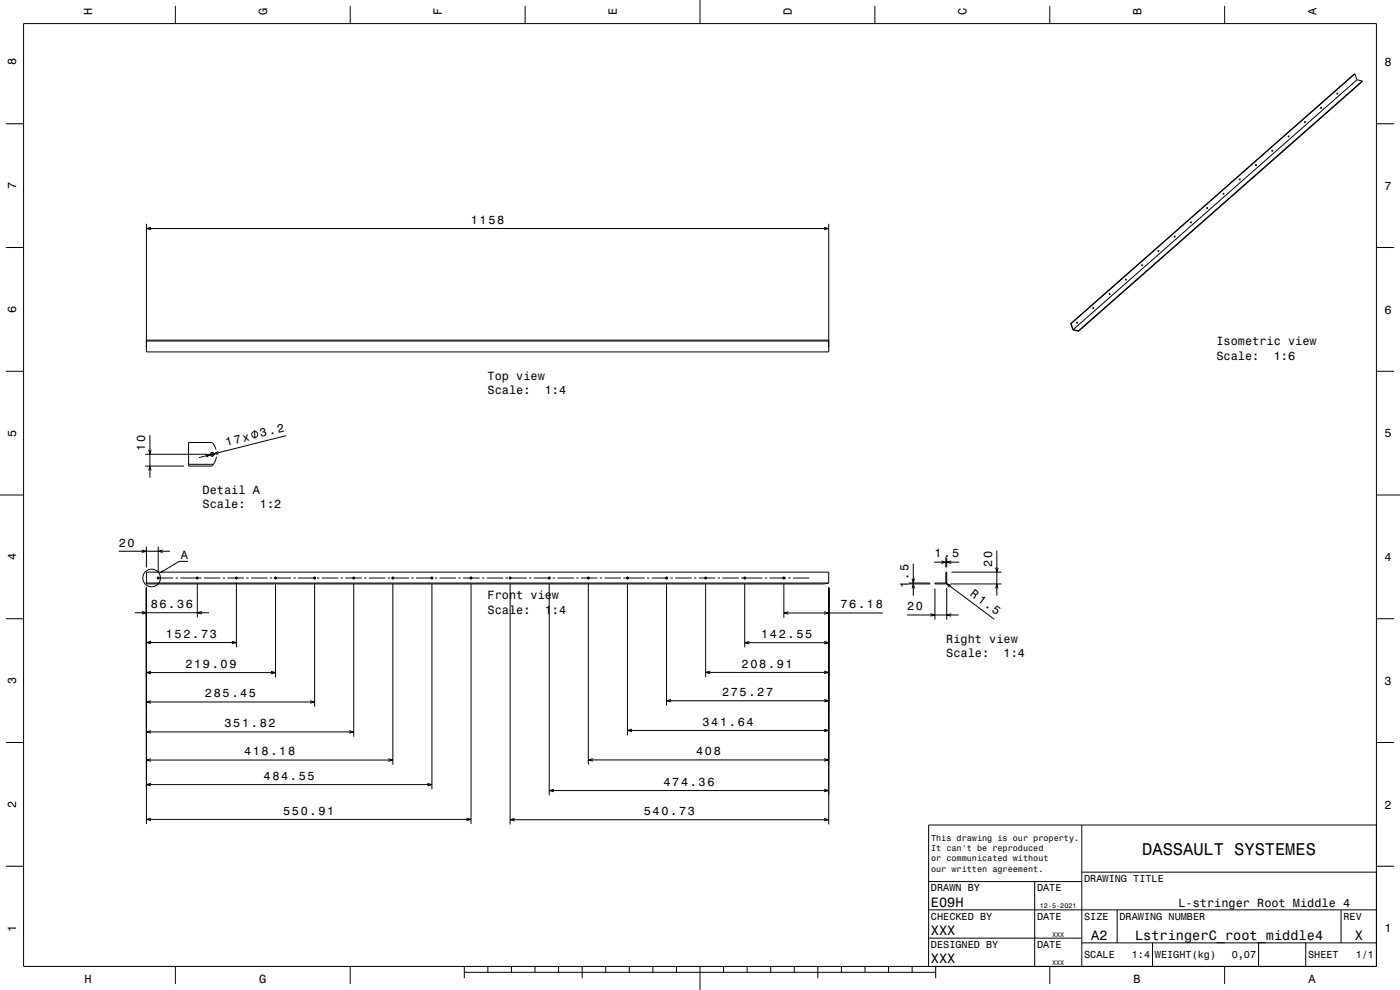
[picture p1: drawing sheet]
<svg xmlns="http://www.w3.org/2000/svg" width="594mm" height="420mm" viewBox="0 0 594 420" stroke-linecap="round" stroke-linejoin="round" font-family="sans-serif">
<g fill="none" stroke="#000" stroke-width=".42">
<path d="M10 10h574v400h-574zM74.4 2.5v7.5M148.6 2.5v7.5M222.8 2.5v7.5M297 0v10M371.2 2.5v7.5M445.4 2.5v7.5M519.6 2.5v7.5M567.3 39.5l.3 .1-.2 .3zM567.4 39.4l-.1 .5M574.9 31.3l.8 2.6M574.9 31.3l-120.4 106"/>
<path d="M574.9 31.3l-120.6 106M575.7 33.9l-120.4 105.9M575.7 33.9l2.3 .4M578 34.3l-120.4 106M578 34.3l-120.4 106.2M2.5 52.5h7.5M546.6 57.7l.3 .2-.2 .3zM546.7 57.7l-.1 .4M553.5 51.6l.3 .2-.2 .3zM553.6 51.6l-.1 .4M560.4 45.5l.3 .2-.2 .3zM560.5 45.5l-.1 .4"/>
<path d="M584 52.5h7.5M525.9 75.9l.3 .2-.2 .3zM526 75.9l-.1 .4M532.8 69.8l.3 .2-.2 .3zM532.9 69.8l-.1 .4M539.7 63.8l.3 .1-.2 .3zM539.8 63.7l-.1 .5M62.1 95v54.3h289.5v-54.3M62.1 97h289.5M64.1 96.4l-2 .6 2 .5M349.7 96.4l1.9 .6-1.9 .5M505.2 94.1l.3 .2-.2 .3z"/>
<path d="M505.3 94.1l-.1 .4M512.1 88.1l.3 .1-.2 .3zM512.2 88l-.1 .5M519 82l.3 .2-.2 .2zM519.1 81.9l-.1 .5M2.5 105h7.5M477.6 118.4l.3 .2-.2 .3zM477.7 118.4l-.1 .4M484.5 112.4l.3 .1-.2 .3zM484.6 112.3l-.1 .5M491.4 106.3l.3 .2-.2 .2zM491.5 106.2l-.1 .5"/>
<path d="M498.3 100.2l.3 .2-.2 .3zM498.4 100.2l-.1 .4M584 105h7.5M454.3 137.3l1 2.7 2.3 .5M454.3 137.3h.2M454.5 137.3l.8 2.5M455.3 139.8l2.3 .5M456.9 136.7l.3 .1-.3 .3zM457 136.6l-.1 .5M463.8 130.6l.3 .2-.3 .2zM463.9 130.5l-.1 .5M470.7 124.5l.3 .2-.2 .3z"/>
<path d="M470.8 124.5l-.1 .4M2.5 157.5h7.5M62.1 144.7h289.5M62.1 144.3h289.5M457.6 140.3v.2M584 157.5h7.5M61.6 197.7h16.4M61.6 192.7h26.4M63.1 190.8l.5 1.9 .5-1.9M63.1 199.7l.5-2 .5 2M63.6 184.7v18M80 197h10.6"/>
<path d="M87.2 192.9h2l-1.7 1M89 192.7h2.1M90 191.7v2.1M91.7 190.8l-1.7-3.1h-10v10h10l.6-.7M91.8 193.8l-1.2 3.2M91.8 191.8l.1 1M92.5 191.6l-1.7 .9 2 .1M108 182.5l.2 3.6M121.4 184.8l-37 9.3M0 210h10M584 210h10M50.4 233.9h21.7"/>
<path d="M60.2 233.3l1.9 .6-1.9 .5M62.1 231.9v8.8M67.1 231.9v10.8M69.1 233.3l-2 .6 2 .5M79.8 238.2h-3.8l-6.8 4.1M387.5 239.1v13.6M396.3 238.5h10.7M399.4 238l1.9 .5-1.9 .5M401.3 236.5v4.2M401.7 236.5v4.2M403.6 238l-1.9 .5 1.9 .5M422.9 233.6v19.1"/>
<path d="M57.1 260h31.6M60.2 259.4l1.9 .6-1.9 .5M62.1 242.7h289.5v4.7l-1.8 .3h-287.7zM62.1 249.4v100.2M62.1 247.4h289.5M66.6 245.2h6.9M67.1 244.7v1M74.5 245.2h1M76.5 245.2h7.7M83.7 244.7v1M83.7 247.7v14.3M84.5 245.2h1"/>
<path d="M85.6 259.4l-1.9 .6 1.9 .5M86.5 245.2h7M94.5 245.2h1M96.5 245.2h7M100.3 244.7v1M100.3 247.2v27.4M104.5 245.2h1M106.5 245.2h7M114.5 245.2h1M116.4 245.2h7.1M116.9 244.7v1M116.9 247.7v39.6"/>
<path d="M124.5 245.2h1M126.5 245.2h7.5M133.5 244.7v1M133.5 247.7v52.1M134.5 245.2h1M136.5 245.2h7M144.5 245.2h1M146.5 245.2h7M150.1 244.7v1M150.1 247.7v64.8M154.5 245.2h1M156.5 245.2h7"/>
<path d="M164.5 245.2h1M166.1 245.2h7.4M166.7 244.7v1M166.7 247.7v76.7M174.5 245.2h1M176.5 245.2h7.3M183.3 244.7v1M183.3 247.7v87.2M184.5 245.2h1M186.5 245.2h7M194.5 245.2h1M196.5 245.2h7"/>
<path d="M199.9 244.7v1M199.9 247.7v101.9M204.5 245.2h1M206.5 245.2h7M214.5 245.2h1M215.9 245.2h7.6M216.4 244.7v1M216.4 247.7v102.1M224.5 245.2h1M226.5 245.2h7.1M233 244.7v1M233 247.7v89.7"/>
<path d="M234.5 245.2h1M236.5 245.2h7M244.5 245.2h1M246.5 245.2h7M249.6 244.7v1M249.6 247.7v76.7M254.5 245.2h1M256.5 245.2h7M264.5 245.2h1M265.7 245.2h7.8M266.2 244.7v1M266.2 247.7v64.2"/>
<path d="M274.5 245.2h1M276.5 245.2h7M282.8 244.7v1M282.8 247.7v51.6M284.5 245.2h1M286.5 245.2h7M294.5 245.2h1M296.5 245.2h7M299.4 244.7v1M299.4 247.7v39.6M304.5 245.2h1M306.5 245.2h7"/>
<path d="M314.5 245.2h9M316 244.7v1M316 247.7v27M324.5 245.2h1M326.5 245.2h7M332.6 244.7v1M332.6 247.7v14.4M334.5 245.2h1M334.5 259.5l-1.9 .6 1.9 .5M336.5 245.2h6.9M349.7 259.5l1.9 .6-1.9 .5M351.6 249.4v100.4"/>
<path d="M385.5 247.7h9.2M385.5 247.4h9.2M387 245.4l.5 2 .5-2M387 249.7l.5-2 .5 2M396.7 247.4h5l-.4 .3h-4.6zM396.7 249.7v13.2M401.7 247.4v-4.7h-.4v4.7l20.5 15.3M401.7 249.4v13.5M403.3 247.7h21.6M403.5 248.3l-1.9-.7 1.2 1.5M403.7 242.7h21.2M422.4 249.7l.5-2 .6 2"/>
<path d="M422.4 240.8l.5 1.9 .6-1.9M2.5 262.5h7.5M62.1 272.6h38.2M64.1 272.1l-2 .5 2 .5M98.4 272.1l1.9 .5-1.9 .5M316 272.7h35.6M317.9 272.2l-1.9 .5 1.9 .5M332.6 260.1h42M349.7 272.2l1.9 .5-1.9 .5M384.9 260.9h21.8M394.7 260.4l2 .5-2 .5M403.6 260.4l-1.9 .5 1.9 .5"/>
<path d="M584 262.5h7.5M62.1 285.3h54.8M62.1 297.8h71.4M64.1 284.8l-2 .5 2 .6M64.1 297.3l-2 .5 2 .5M115 284.8l1.9 .5-1.9 .6M131.6 297.3l1.9 .5-1.9 .5M282.8 297.3h68.8M284.7 296.8l-1.9 .5 1.9 .5M299.4 285.3h52.2M301.3 284.7l-1.9 .6 1.9 .5M349.7 284.7l1.9 .6-1.9 .5"/>
<path d="M349.7 296.8l1.9 .5-1.9 .5M2.5 315h7.5M62.1 310.5h88M64.1 310l-2 .5 2 .5M148.1 310l2 .5-2 .5M266.2 309.9h85.4M268.1 309.4l-1.9 .5 1.9 .5M349.7 309.4l1.9 .5-1.9 .5M584 315h7.5M62.1 322.4h104.6M62.1 332.9h121.2M64.1 321.9l-2 .5 2 .6"/>
<path d="M64.1 332.3l-2 .6 2 .5M164.7 321.9l2 .5-2 .6M181.3 332.3l2 .6-2 .5M233 335.4h118.6M235 334.9l-2 .5 2 .5M249.6 322.4h102M251.6 321.9l-2 .5 2 .5M349.7 321.9l1.9 .5-1.9 .5M349.7 334.9l1.9 .5-1.9 .5M62.1 347.6h137.8M64.1 347.1l-2 .5 2 .5M197.9 347.1l2 .5-2 .5"/>
<path d="M216.4 347.8h135.2M218.4 347.2l-2 .6 2 .5M349.7 347.2l1.9 .6-1.9 .5M459 350v60M584 350h-190v60M2.5 367.5h7.5M394 374h65M439 374v36M459 370h125M584 367.5h7.5M394 398h65M394 386h190"/>
<path d="M474 386v14M569 386v14M74.4 410v7.5M148.6 410v7.5M197 412.5h200M197 410v5M207 410v2.5M217 410v2.5M227 410v2.5M237 410v2.5M247 410v5M257 410v2.5"/>
<path d="M267 410v2.5M277 410v2.5M287 410v2.5M297 410v10M307 410v2.5M317 410v2.5M327 410v2.5M337 410v2.5M347 410v5M357 410v2.5M367 410v2.5M377 410v2.5"/>
<path d="M387 410v2.5M397 410v5M445.4 410v7.5M459 400h125M489 400v10M519.6 410v7.5M534 400v10M554 400v10"/>
<circle cx="90" cy="192.7" r=".8"/>
<circle cx="108.1" cy="184.3" r="1.28"/>
<circle cx="64.3" cy="245.2" r="3.7"/>
<circle cx="67.1" cy="245.2" r=".4"/>
<circle cx="83.7" cy="245.2" r=".4"/>
<circle cx="100.3" cy="245.2" r=".4"/>
<circle cx="116.9" cy="245.2" r=".4"/>
<circle cx="133.5" cy="245.2" r=".4"/>
<circle cx="150.1" cy="245.2" r=".4"/>
<circle cx="166.7" cy="245.2" r=".4"/>
<circle cx="183.3" cy="245.2" r=".4"/>
<circle cx="199.9" cy="245.2" r=".4"/>
<circle cx="216.4" cy="245.2" r=".4"/>
<circle cx="233" cy="245.2" r=".4"/>
<circle cx="249.6" cy="245.2" r=".4"/>
<circle cx="266.2" cy="245.2" r=".4"/>
<circle cx="282.8" cy="245.2" r=".4"/>
<circle cx="299.4" cy="245.2" r=".4"/>
<circle cx="316" cy="245.2" r=".4"/>
<circle cx="332.6" cy="245.2" r=".4"/>
</g>
<path d="M68.9 241.8l.6 .9-2 .6z" fill-rule="evenodd" fill="#000"/>
<text font-size="7.2" x="484.6" y="362.6">DASSAULT SYSTEMES</text>
<g font-size="5.8">
<text x="395" y="384.6">E09H</text>
<text x="395" y="396.6">XXX</text>
<text x="463" y="398.6">A2</text>
<text x="481.6" y="398.6">LstringerC_root_middle4</text>
<text x="574.8" y="398.6">X</text>
<text x="395" y="408.6">XXX</text>
</g>
<g font-size="5">
<text x="39.1" y="6.5" transform="rotate(-90 39.1 6.5)">H</text>
<text x="113.3" y="6.5" transform="rotate(-90 113.3 6.5)">G</text>
<text x="187.5" y="6.5" transform="rotate(-90 187.5 6.5)">F</text>
<text x="261.7" y="6.5" transform="rotate(-90 261.7 6.5)">E</text>
<text x="335.9" y="6.5" transform="rotate(-90 335.9 6.5)">D</text>
<text x="410.1" y="6.5" transform="rotate(-90 410.1 6.5)">C</text>
<text x="484.3" y="6.5" transform="rotate(-90 484.3 6.5)">B</text>
<text x="558.5" y="6.5" transform="rotate(-90 558.5 6.5)">A</text>
<text x="6.8" y="27.8" transform="rotate(-90 6.8 27.8)">8</text>
<text x="587.5" y="28.1">8</text>
<text x="6.8" y="80.3" transform="rotate(-90 6.8 80.3)">7</text>
<text x="587.5" y="80.6">7</text>
<text x="199.8" y="95">1158</text>
<text x="6.8" y="132.8" transform="rotate(-90 6.8 132.8)">6</text>
<text x="587.5" y="133.1">6</text>
<text x="516.1" y="146.6">Isometric view</text>
<text x="516.1" y="152.6">Scale:</text>
<text x="540.4" y="152.6">1:6</text>
<text x="206.9" y="161.2">Top view</text>
<text x="206.9" y="167.2">Scale:</text>
<text x="231.2" y="167.2">1:4</text>
<text x="6.8" y="185.3" transform="rotate(-90 6.8 185.3)">5</text>
<text x="110.7" y="185.4" transform="rotate(-14 110.7 185.4)">3.2</text>
<text x="587.5" y="185.6">5</text>
<text x="61.6" y="191.4" transform="rotate(-90 61.6 191.4)">10</text>
<text x="96.1" y="189.1" transform="rotate(-14 96.1 189.1)">17x</text>
<text x="86" y="209.6">Detail A</text>
<text x="86" y="215.6">Scale:</text>
<text x="110.2" y="215.6">1:2</text>
<text x="50.4" y="231.9">20</text>
<text x="6.8" y="237.8" transform="rotate(-90 6.8 237.8)">4</text>
<text x="76.8" y="237">A</text>
<text x="396.5" y="236.5">1.5</text>
<text x="587.5" y="238.1">4</text>
<text x="420.9" y="240.4" transform="rotate(-90 420.9 240.4)">20</text>
<text x="385.5" y="249.6" transform="rotate(-90 385.5 249.6)">1.5</text>
<text x="63.9" y="258">86.36</text>
<text x="206.9" y="254.3">Front view</text>
<text x="411.4" y="252.4" transform="rotate(37 411.4 252.4)">R 1.5</text>
<text x="206.9" y="260.4">Scale:</text>
<text x="231.2" y="260.4">1:4</text>
<text x="356.6" y="258.1">76.18</text>
<text x="384.9" y="258.9">20</text>
<text x="70.4" y="270.6">152.73</text>
<text x="322.9" y="270.7">142.55</text>
<text x="401.5" y="272.6">Right view</text>
<text x="401.5" y="278.6">Scale:</text>
<text x="425.8" y="278.6">1:4</text>
<text x="78.7" y="283.3">219.09</text>
<text x="314.7" y="283.3">208.91</text>
<text x="6.8" y="290.3" transform="rotate(-90 6.8 290.3)">3</text>
<text x="587.5" y="290.6">3</text>
<text x="86.9" y="295.8">285.45</text>
<text x="306.4" y="295.3">275.27</text>
<text x="95.2" y="308.5">351.82</text>
<text x="298.1" y="307.9">341.64</text>
<text x="103.5" y="320.4">418.18</text>
<text x="295.4" y="320.4">408</text>
<text x="111.8" y="330.9">484.55</text>
<text x="281.5" y="333.4">474.36</text>
<text x="6.8" y="342.8" transform="rotate(-90 6.8 342.8)">2</text>
<text x="120.1" y="345.6">550.91</text>
<text x="273.2" y="345.8">540.73</text>
<text x="587.5" y="343.1">2</text>
<text x="500" y="384.9">L-stringer Root Middle 4</text>
<text x="6.8" y="395.3" transform="rotate(-90 6.8 395.3)">1</text>
<text x="587.5" y="395.6">1</text>
<text x="35.8" y="416.8">H</text>
<text x="110" y="416.8">G</text>
<text x="481" y="416.8">B</text>
<text x="555.2" y="416.8">A</text>
</g>
<g font-size="4.3">
<text x="460" y="374.2">DRAWING TITLE</text>
<text x="395" y="378.2">DRAWN BY</text>
<text x="440" y="378.2">DATE</text>
<text x="395" y="390.2">CHECKED BY</text>
<text x="440" y="390.2">DATE</text>
<text x="460" y="390.2">SIZE</text>
<text x="475" y="390.2">DRAWING NUMBER</text>
<text x="570" y="390.2">REV</text>
<text x="395" y="402.2">DESIGNED BY</text>
<text x="440" y="402.2">DATE</text>
<text x="460" y="406.6">SCALE</text>
<text x="480.2" y="406.6">1:4</text>
<text x="490" y="406.6">WEIGHT(kg)</text>
<text x="522.6" y="406.6">0,07</text>
<text x="555" y="406.6">SHEET</text>
<text x="575.2" y="406.6">1/1</text>
</g>
<g font-size="3.6">
<text x="395.1" y="356.8">This drawing is our property.</text>
<text x="395.1" y="361.2">It can't be reproduced</text>
<text x="395.1" y="365.5">or communicated without</text>
<text x="395.1" y="369.8">our written agreement.</text>
</g>
<g font-size="2.9">
<text x="441.2" y="385.3">12-5-2021</text>
<text x="446.4" y="397.3">XXX</text>
<text x="446.4" y="409.3">XXX</text>
</g>
</svg>
